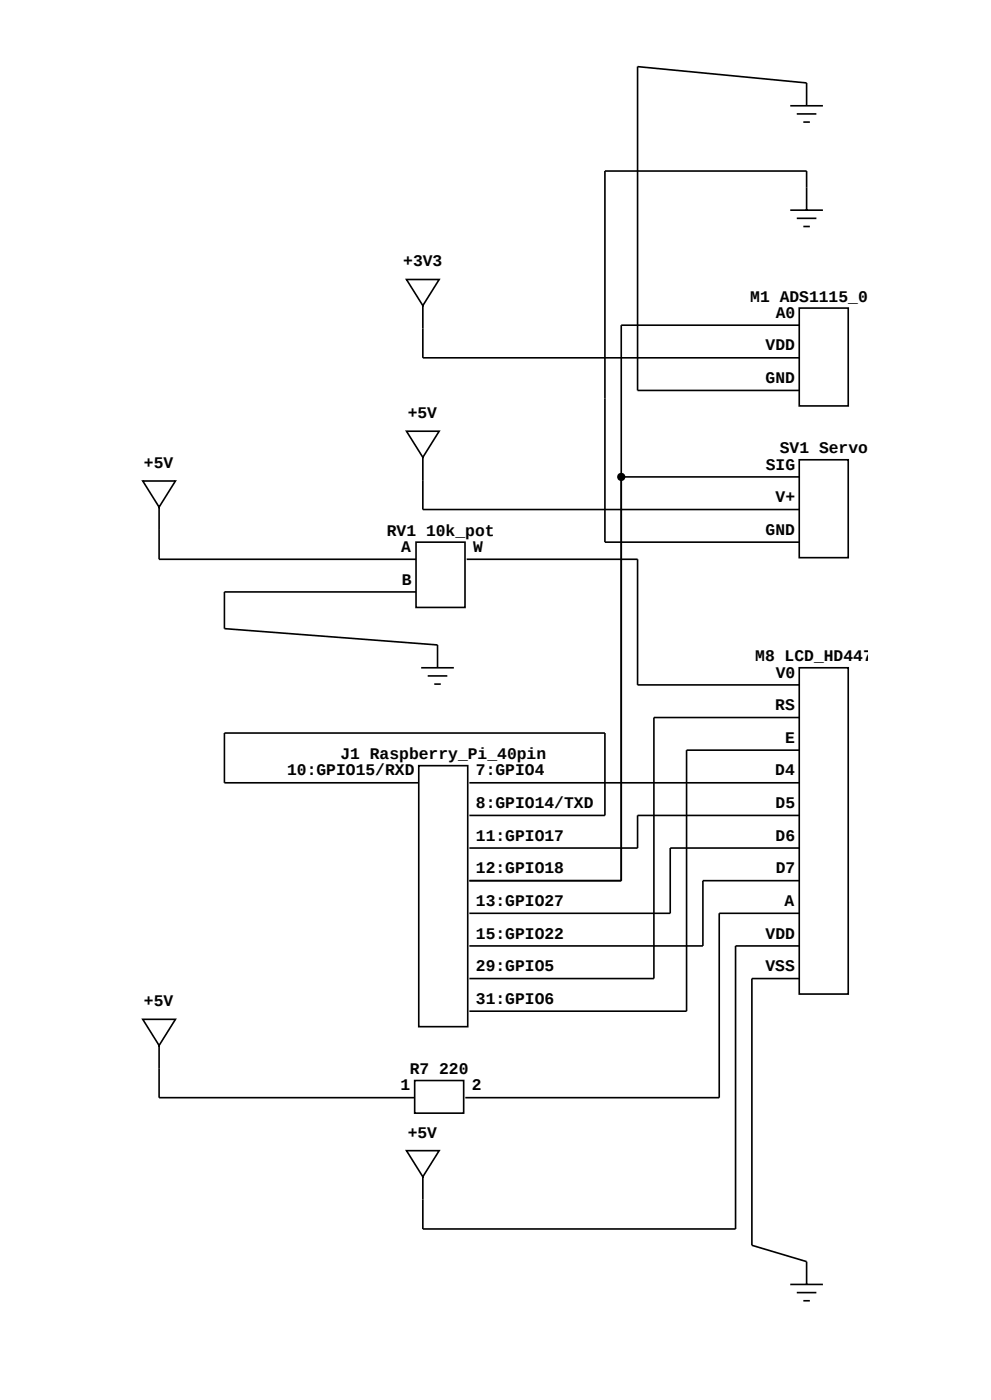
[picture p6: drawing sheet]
<svg xmlns="http://www.w3.org/2000/svg" width="297mm" height="420mm" viewBox="0 0 297 420" stroke-linecap="round" stroke-linejoin="round" font-family="sans-serif">
<g fill="none" stroke="#000" stroke-width=".49">
<path d="M236.8 31.7h9.8M238.8 34.2h5.9M240.8 36.6h1.9M241.7 31.7v-6.8l-50.6-4.9v97.1h48.4M236.8 63.1h9.8M238.8 65.5h5.9M240.8 67.9h1.9M241.7 63.1v-11.8h-60.4v111.3h58.2M121.8 83.9h9.8l-4.9 7.8zM126.7 91.7v15.6h112.8M239.5 92.4h14.7v29.4h-14.7zM239.5 97.6h-53.3v166.6h-45.5"/>
<path d="M121.8 129.4h9.8l-4.9 7.8zM126.7 137.2v15.7h112.8M239.5 137.9h14.7v29.4h-14.7zM42.8 144.3h9.8l-4.9 7.8zM47.7 152.1v15.7h77M186.2 143.1h53.3M124.7 162.6h14.7v19.6h-14.7zM124.7 177.6h-57.4v11l63.8 4.9v6.8M139.9 167.8h51.2v37.7h48.4M126.2 200.3h9.8M128.2 202.8h5.9M130.1 205.2h2"/>
<path d="M239.5 200.3h14.7v97.9h-14.7zM239.5 215.3h-43.5v78.3h-55.3M125.5 229.7h14.7v78.3h-14.7zM125.5 234.8h-58.2v-14.9h114v24.7h-40.6M140.7 234.8h98.8M239.5 225h-33.7v78.4h-65.1M239.5 244.6h-48.4v9.8h-50.4M239.5 254.4h-38.6v19.6h-60.2M239.5 264.2h-28.8v19.6h-70M239.5 274h-23.9v55.3h-76.2M239.5 283.8h-19.1v84.9h-93.7v-15.7M239.5 293.6h-14.2v80l16.4 4.9v6.8"/>
<path d="M42.8 305.8h9.8l-4.9 7.8zM47.7 313.6v15.7h76.6M124.3 324.2h14.7v9.7h-14.7zM121.8 345.2h9.8l-4.9 7.8zM236.8 385.3h9.8M238.8 387.8h5.9M240.8 390.2h1.9"/>
</g>
<circle cx="186.2" cy="143.1" r=".99" fill="#000" stroke="#000" stroke-width=".49"/>
<g font-size="4.9">
<text x="120.9" y="79.9">+3V3</text>
<text x="224.9" y="90.5">M1 ADS1115_0</text>
<text x="232.5" y="95.4">A0</text>
<text x="229.4" y="105.1">VDD</text>
<text x="229.4" y="114.9">GND</text>
<text x="122.2" y="125.5">+5V</text>
<text x="233.7" y="136">SV1 Servo</text>
<text x="43.2" y="140.4">+5V</text>
<text x="229.5" y="140.9">SIG</text>
<text x="232.4" y="150.7">V+</text>
<text x="115.9" y="160.7">RV1 10k_pot</text>
<text x="229.4" y="160.4">GND</text>
<text x="120.3" y="165.6">A</text>
<text x="141.8" y="165.6">W</text>
<text x="120.4" y="175.4">B</text>
<text x="226.3" y="198.4">M8 LCD_HD447</text>
<text x="232.5" y="203.3">V0</text>
<text x="232.3" y="213.1">RS</text>
<text x="102" y="227.7">J1 Raspberry_Pi_40pin</text>
<text x="235.3" y="222.8">E</text>
<text x="86" y="232.6">10:GPIO15/RXD</text>
<text x="142.6" y="232.6">7:GPIO4</text>
<text x="232.3" y="232.6">D4</text>
<text x="142.6" y="242.4">8:GPIO14/TXD</text>
<text x="232.4" y="242.4">D5</text>
<text x="142.6" y="252.2">11:GPIO17</text>
<text x="232.5" y="252.2">D6</text>
<text x="142.6" y="262">12:GPIO18</text>
<text x="232.5" y="262">D7</text>
<text x="142.6" y="271.8">13:GPIO27</text>
<text x="235.1" y="271.8">A</text>
<text x="142.6" y="281.6">15:GPIO22</text>
<text x="229.4" y="281.6">VDD</text>
<text x="142.6" y="291.4">29:GPIO5</text>
<text x="229.4" y="291.4">VSS</text>
<text x="43.2" y="301.9">+5V</text>
<text x="142.6" y="301.2">31:GPIO6</text>
<text x="122.8" y="322.2">R7 220</text>
<text x="120.1" y="327.1">1</text>
<text x="141.4" y="327.1">2</text>
<text x="122.2" y="341.3">+5V</text>
</g>
</svg>
